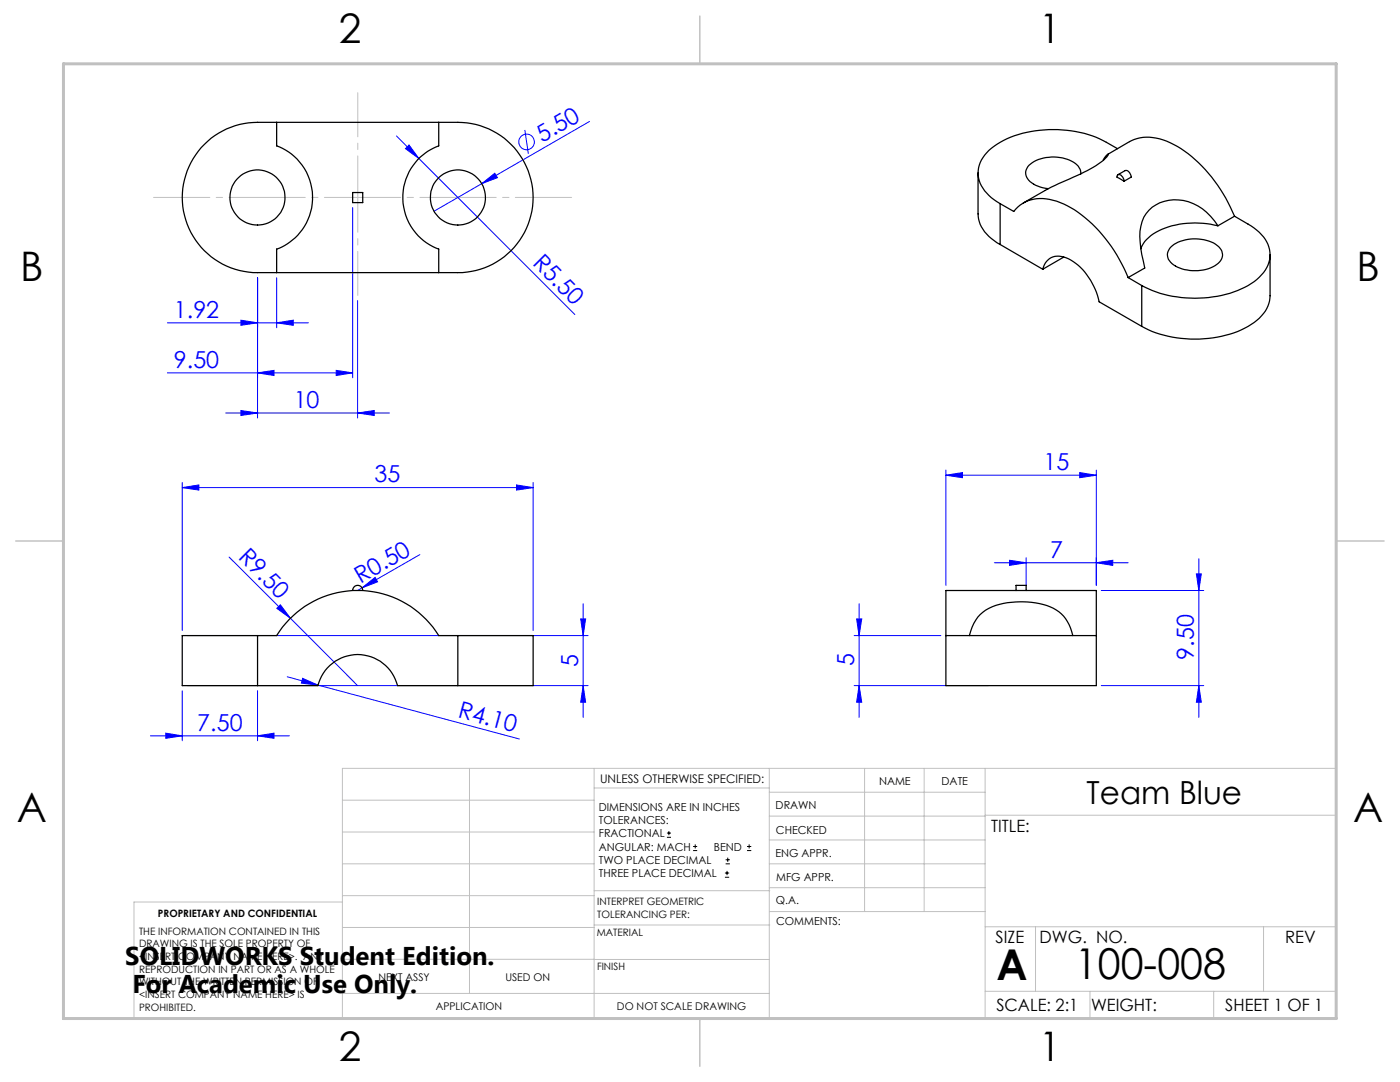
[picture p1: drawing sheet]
<svg xmlns="http://www.w3.org/2000/svg" width="279mm" height="216mm" viewBox="0 0 279 216" stroke-linecap="round" stroke-linejoin="round" font-family="sans-serif">
<g fill="none" stroke="#00f" stroke-width=".2">
<path d="M79.1 27.1l4.5 4.5M81.6 28.9l2 2.7-2.7-1.9zM83.6 31.6l31.1 31.2M96.1 36.7l2.6-2.1 .6 .9zM96.1 36.7l-9.5 5.5M104.7 25.9l.7 4.8M117.7 24.2l-21.6 12.5M51.4 55.4v28M55.2 55.4v10M70.4 41.4v34M71.4 60v23.4M33.4 64.4h28.2"/>
<path d="M33.4 74.4h37M48.1 63.9l3.3 .5-3.3 .5zM51.4 74.4l3.3-.5v1zM55.2 64.4l3.3-.5v1zM67.1 73.9l3.3 .5-3.3 .5zM36.4 97.3l3.3-.5v1zM36.4 96.3v29.5M36.4 97.3h70M45 82.4h32.7M48.1 81.9l3.3 .5-3.3 .5zM71.4 82.4l3.3-.5v1zM103.1 96.8l3.3 .5-3.3 .5z"/>
<path d="M106.4 96.3v29.5M188.8 94.8l3.3-.5v1zM188.8 93.8v23M188.8 94.8h30M215.5 94.3l3.3 .5-3.3 .5zM218.8 93.8v23M45.7 111.2l12.3 12.2M72.2 117.3l2.7-2.1 .5 .9zM72.2 117.3l-.8 .5M83.8 110.7l-11.6 6.6M198.4 112.3h26.7M201.5 111.8l3.3 .5-3.3 .5z"/>
<path d="M204.8 111.3v5.5M218.8 112.3l3.3-.5v1zM219.8 117.8h20.4M238.8 114.5h.9l-.4 3.3zM239.3 111.5v31.7M36.4 137.8v10M37.4 126.8h80M37.4 136.8h80M51.4 137.8v10M55.2 121.4l.8-.7 2 2.7zM57.3 135l6.2 1.7M58 123.4l13.4 13.4"/>
<path d="M60.4 135.4l3.1 1.3-3.4-.4zM63.5 136.7l40.1 10.8M115.9 123.5h1l-.5 3.3zM116.4 120.5v22.7M116.4 136.8l.5 3.3h-1zM170.5 126.8h17.3M170.5 136.8h26.8M171 123.5h1l-.6 3.3zM171.4 136.8l.6 3.3h-1zM171.4 120.5v22.7M219.8 136.8h20.4M239.3 136.8l.4 3.3h-.9z"/>
<path d="M30 146.8h27.7M33.1 146.3l3.3 .5-3.3 .5zM51.4 146.8l3.3-.5v1z"/>
<circle cx="105.1" cy="28.3" r="1.55"/>
</g>
<g fill="none" stroke="#000" stroke-width=".2">
<path d="M133.1 167.1h.8M133.1 166.2h.8M133.5 165.8v.9M138.3 169.7h.8M138.3 168.9h.8M138.7 168.5v.8M144.7 175h.8M144.7 174.2h.8M144.8 172.4h.9M144.8 171.6h.9M145.1 173.8v.8M145.2 171.1v.9"/>
<path d="M149.1 169.7h.8M149.1 168.9h.8M149.5 168.5v.8"/>
</g>
<path d="M30.6 39.4h83.5" fill="none" stroke="#c0c0c0" stroke-width=".2" stroke-dasharray="15.2 1.3 1.3 1.3" stroke-dashoffset="4"/>
<path d="M71.4 59v-40.5" fill="none" stroke="#c0c0c0" stroke-width=".2" stroke-dasharray="15.2 1.3 1.3 1.3" stroke-dashoffset="6.4"/>
<g fill="none" stroke="#c0c0c0" stroke-width=".2">
<path d="M68.3 159.7h50.3M93.7 153.3v44.9M118.6 153.3v49.9M118.6 157.2h34.9M153.5 153.3v49.9M153.5 158.1h43.1M172.5 153.3v28.6M184.4 153.3v28.6M196.6 153.3v49.9M68.3 180h-41.6v23.2h240v-49.9h-198.4v49.9M68.3 178.7h50.3M68.3 172.4h50.3"/>
<path d="M68.3 166h50.3M118.6 177.7h35M153.5 167.6h43.1M153.5 162.8h43.1M153.5 172.4h43.1M153.5 177.1h43.1M196.6 162.7h70.1M68.3 198.2h85.2M68.3 191.4l85.2 .1M68.3 185.1h50.3M118.6 184.6h35M153.6 181.9h43"/>
<path d="M196.6 197.8h70.1M196.6 184.9h70.1M206.7 184.9v12.9M217.5 197.8v5.4M242.2 197.8v5.4M252.2 184.9v12.9"/>
</g>
<path d="M139.7 3.2v9.5M3.1 107.9h9.6M266.7 107.9h9.5M139.7 203.2v9.6" fill="none" stroke="#c0c0c0" stroke-width=".3"/>
<path d="M12.7 12.7h254v190.5h-254z" fill="none" stroke="#c0c0c0" stroke-width=".6"/>
<g fill="#00f">
<path d="M55.2 121.4l.8-.7 2 2.7z"/>
<path d="M96.1 36.7l2.6-2.1 .6 .9z"/>
<path d="M72.2 117.3l2.7-2.1 .5 .9z"/>
<path d="M81.6 28.9l2 2.7-2.7-1.9z"/>
<path d="M60.4 135.4l3.1 1.3-3.4-.4z"/>
<path d="M48.1 81.9l3.3 .5-3.3 .5zM71.4 82.4l3.3-.5v1z"/>
<path d="M218.8 112.3l3.3-.5v1zM201.5 111.8l3.3 .5-3.3 .5z"/>
<path d="M36.4 97.3l3.3-.5v1zM103.1 96.8l3.3 .5-3.3 .5zM33.1 146.3l3.3 .5-3.3 .5zM51.4 146.8l3.3-.5v1zM48.1 63.9l3.3 .5-3.3 .5zM55.2 64.4l3.3-.5v1zM51.4 74.4l3.3-.5v1zM67.1 73.9l3.3 .5-3.3 .5z"/>
<path d="M115.9 123.5h1l-.5 3.3zM116.4 136.8l.5 3.3h-1zM171 123.5h1l-.6 3.3zM171.4 136.8l.6 3.3h-1zM238.8 114.5h.9l-.4 3.3zM239.3 136.8l.4 3.3h-.9z"/>
<path d="M188.8 94.8l3.3-.5v1zM215.5 94.3l3.3 .5-3.3 .5z"/>
</g>
<g fill="none" stroke="#000" stroke-width=".25">
<path d="M55.2 24.4v4.7a11 11 0 0 1 7.2 10.3 11 11 0 0 1-7.2 10.3v4.7M55.2 24.4h32.4M55.2 24.4a29.8 29.8 0 0 0-6.5 .3 15 15 0 0 0-12.3 16.1 15 15 0 0 0 15 13.6h3.8M70.4 38.4h2v2h-2zM87.6 24.4v4.7a11 11 0 0 0-7.2 10.3 11 11 0 0 0 7.2 10.3v4.7M87.6 24.4a29.8 29.8 0 0 1 6.5 .3 15 15 0 0 1 12.2 16.1 15 15 0 0 1-14.9 13.6h-3.8M195.2 34.5v8.2a7.4 7.4 0 0 0 4.4 6.1M215.7 34.7a2.9 2.9 0 0 0-2.2-2.7 7.8 7.8 0 0 0-8.4 1.2 2.32 2.32 0 0 0 1.2 3.6l1.3 .5 1.6 .3M220.2 31.9l.5-.7 .5-.4a5.5 5.5 0 0 1-2.5 2.3l-3 1.6-5.9 2.6-5.6 3.2M221.1 30.8l4.3-2.5a9 9 0 0 1 8.8 .5 28.8 28.8 0 0 1 12.2 14.3M223 35a.76 .76 0 0 1 1.2 .5l.1 .7-1.4-.9zM223 29.7a20.5 20.5 0 0 0-7.5-3.3 22.9 22.9 0 0 0-16.5 2.4 6.9 6.9 0 0 0-3.8 6.2 7.7 7.7 0 0 0 4.4 5.6"/>
<path d="M223.1 34.9l1.4-.9a1.19 1.19 0 0 1 1.2 1.3l-1.4 .9M55.2 54.4h32.4M199.6 40.6l2.7 1.6a7.1 7.1 0 0 1 7.9-2.2 21.8 21.8 0 0 1 11 8.4 33.2 33.2 0 0 1 3.9 7M199.6 40.6v8.2M199.6 48.8l8.5 4.9M208.1 53.7a3.2 3.2 0 0 1 4.7-2.3 12.5 12.5 0 0 1 6.6 8.8l8.5 4.9M212.3 51.3l-4.2 2.4M225.1 55.4l2.8 1.6M227.9 57v8.1M233.7 49.3a7.9 7.9 0 0 1 9.5-.1 2.14 2.14 0 0 1-.4 3.6 8.2 8.2 0 0 1-8.9-.2 2.14 2.14 0 0 1-.2-3.3zM243.1 45a16.8 16.8 0 0 0-13.4 2l-1.2 1.2-.8 1.4M243.1 45a9.9 9.9 0 0 0-9.8-5 6.6 6.6 0 0 0-5.8 7.2l.4 3.6 .6 2.7-3.4 1.9"/>
<path d="M246.4 43.1a23 23 0 0 1 4.4 2.8 5.8 5.8 0 0 1 1.4 8.5 15.4 15.4 0 0 1-10.1 4.8 23.5 23.5 0 0 1-14.2-2.2M246.4 43.1l-3.3 1.9M253.5 50.8v8.2a6.9 6.9 0 0 1-3.8 5.7 22.6 22.6 0 0 1-15.7 2.6 18.6 18.6 0 0 1-6.1-2.2M70.4 117.8a1.01 1.01 0 0 1 1-1 1.01 1.01 0 0 1 1 1M202.8 117.8v-1h2v1M51.4 126.8h3.8a19 19 0 0 1 32.4 0h3.8M51.4 136.8h12a8.2 8.2 0 0 1 8-6.2 8.2 8.2 0 0 1 7.9 6.2h12.1M51.4 126.8h-15v10h15M51.4 126.8v10M91.4 126.8h15v10h-15M91.4 126.8v10M188.8 126.8h30"/>
<path d="M188.8 126.8v10h30v-10M188.8 126.8v-9h30v9M193.5 126.8a7.7 7.7 0 0 1 6.8-6.4 16 16 0 0 1 10.5 1.3 7.5 7.5 0 0 1 3.3 5.1"/>
<circle cx="51.4" cy="39.4" r="5.5"/>
<circle cx="91.4" cy="39.4" r="5.5"/>
</g>
<g font-size="8.5">
<text x="198.9" y="195.5">A</text>
<text x="214.5" y="195.4">100-008</text>
</g>
<g font-size="8.1">
<text x="67.6" y="8.6">2</text>
<text x="207.3" y="8.6">1</text>
<text x="4" y="56.2">B</text>
<text x="270.7" y="56.2">B</text>
<text x="3.3" y="164.1">A</text>
<text x="270" y="164.1">A</text>
<text x="67.6" y="211.8">2</text>
<text x="207.3" y="211.8">1</text>
</g>
<text font-size="6.3" x="216.9" y="160.5">Team Blue</text>
<g font-size="5.1">
<text x="25" y="192.5">SOLIDWORKS Student Edition.</text>
<text x="26.4" y="198.1">For Academic Use Only.</text>
</g>
<g font-size="4.7" fill="#00f">
<text x="108.2" y="28.5" transform="rotate(-30 108.2 28.5)">5.50</text>
<text x="106.1" y="52.7" transform="rotate(45 106.1 52.7)">R5.50</text>
<text x="34.7" y="63.4">1.92</text>
<text x="34.7" y="73.4">9.50</text>
<text x="58.6" y="81.4">10</text>
<text x="208.3" y="93.8">15</text>
<text x="74.7" y="96.3">35</text>
<text x="47.4" y="111.4" transform="rotate(45 47.4 111.4)">R9.50</text>
<text x="209.6" y="111.3">7</text>
<text x="72" y="116.5" transform="rotate(-30 72 116.5)">R0.50</text>
<text x="238.3" y="131.6" transform="rotate(-90 238.3 131.6)">9.50</text>
<text x="115.4" y="133.1" transform="rotate(-90 115.4 133.1)">5</text>
<text x="170.5" y="132.9" transform="rotate(-90 170.5 132.9)">5</text>
<text x="91.2" y="143.1" transform="rotate(15 91.2 143.1)">R4.10</text>
<text x="39.4" y="145.8">7.50</text>
</g>
<g font-size="3.4">
<text x="197.8" y="166">TITLE:</text>
<text x="198.7" y="188.1">SIZE</text>
<text x="207.5" y="188.1">DWG. NO.</text>
<text x="256.5" y="188.2">REV</text>
<text x="198.8" y="201.7">SCALE: 2:1</text>
<text x="217.7" y="201.8">WEIGHT:</text>
<text x="244.5" y="201.7">SHEET 1 OF 1</text>
</g>
<text font-size="2.4" x="119.8" y="156.2">UNLESS OTHERWISE SPECIFIED:</text>
<g font-size="2.2">
<text x="119.5" y="161.8">DIMENSIONS ARE IN INCHES</text>
<text x="154.8" y="161.4">DRAWN</text>
<text x="175.4" y="156.6">NAME</text>
<text x="187.9" y="156.7">DATE</text>
<text x="119.5" y="164.4">TOLERANCES:</text>
<text x="119.5" y="167.1">FRACTIONAL</text>
<text x="154.9" y="166.3">CHECKED</text>
<text x="119.5" y="169.7">ANGULAR: MACH</text>
<text x="119.5" y="172.4">TWO PLACE DECIMAL</text>
<text x="142.5" y="169.7">BEND</text>
<text x="154.8" y="171">ENG APPR.</text>
<text x="119.5" y="175">THREE PLACE DECIMAL</text>
<text x="154.9" y="175.7">MFG APPR.</text>
<text x="154.9" y="180.4">Q.A.</text>
<text x="154.9" y="184.6">COMMENTS:</text>
</g>
<g font-size="2.1">
<text x="75.5" y="195.7">NEXT ASSY</text>
<text x="100.9" y="195.7">USED ON</text>
<text x="86.9" y="201.5">APPLICATION</text>
<text x="123.1" y="201.6">DO NOT SCALE DRAWING</text>
</g>
<g font-size="2">
<text x="31.5" y="182.9">PROPRIETARY AND CONFIDENTIAL</text>
<text x="119.2" y="180.6">INTERPRET GEOMETRIC</text>
<text x="119.2" y="183.1">TOLERANCING PER:</text>
<text x="27.8" y="186.5">THE INFORMATION CONTAINED IN THIS</text>
<text x="27.8" y="189">DRAWING IS THE SOLE PROPERTY OF</text>
<text x="27.8" y="191.6">&lt;INSERT COMPANY NAME HERE&gt;. ANY</text>
<text x="119.1" y="186.7">MATERIAL</text>
<text x="27.8" y="194.1">REPRODUCTION IN PART OR AS A WHOLE</text>
<text x="27.8" y="196.6">WITHOUT THE WRITTEN PERMISSION OF</text>
<text x="119.1" y="193.5">FINISH</text>
<text x="27.8" y="199.1">&lt;INSERT COMPANY NAME HERE&gt; IS</text>
<text x="27.8" y="201.7">PROHIBITED.</text>
</g>
</svg>
